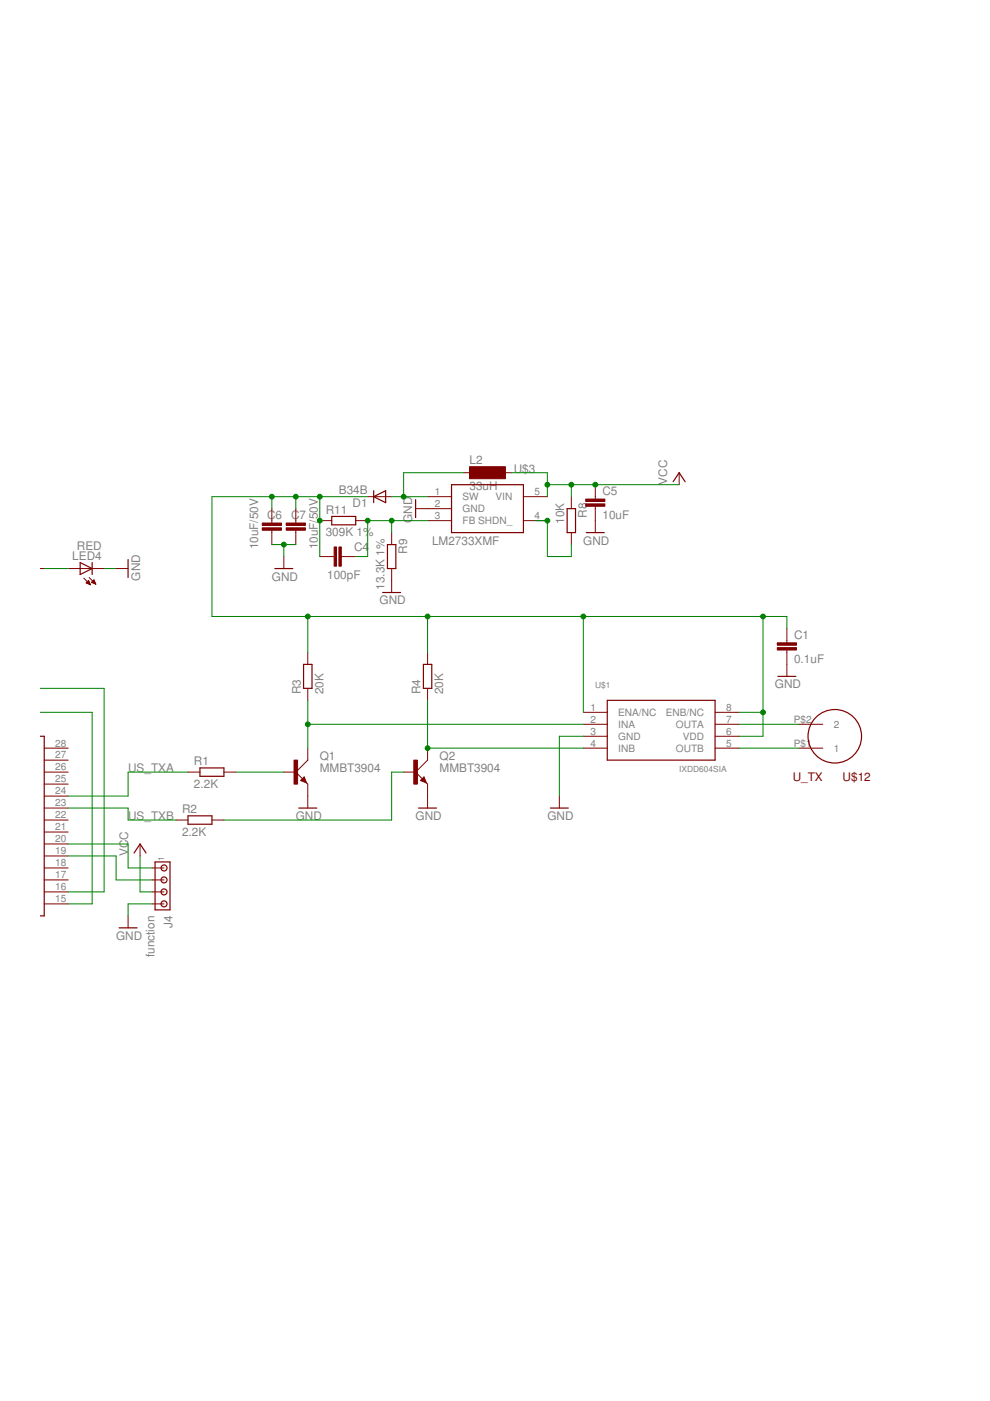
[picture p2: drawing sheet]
<svg xmlns="http://www.w3.org/2000/svg" width="210mm" height="297mm" viewBox="0 0 210 297" stroke-linecap="round" stroke-linejoin="round" font-family="sans-serif">
<g fill="none" stroke="#800000" stroke-width=".25">
<path d="M17 119.3l2.5 1.2-2.5 1.3zM19.5 119.3v2.5M27.2 118.6v3.8M70.3 109.5h5.1v1.8h-5.1zM79.2 105.3l2.6-1.3v2.6zM79.2 104v2.6M82.1 115.5h1.8v5h-1.8zM88.1 105.9v3.8M95.7 102.8h15.3v10.1h-15.3zM120.2 107.8h1.8v5.1h-1.8zM124.3 112.9h3.8M142.7 102.1l1.3-1.9 1.3 1.9"/>
<path d="M58.3 120.5h3.8M81.1 125.6h3.8M8.5 156.1h.9v38.1h-.9M64.4 140.9h1.7v5h-1.7zM89.8 140.9h1.7v5h-1.7zM128.8 148.5h22.8v12.7h-22.8zM164.9 143.4h3.8M39.9 173h5v1.8h-5zM42.4 162.8h5.1v1.8h-5.1zM63.4 171.3h3.8M64.5 165l.2 .7-.7-.2zM64.5 165.2l-.3 .3"/>
<path d="M88.8 171.3h3.8M89.9 165l.2 .7-.7-.2zM89.9 165.2l-.3 .3M116.7 171.3h3.8M25.3 196.7h3.8M28.4 180.8l1.3-1.9 1.3 1.9M32.9 182.8h3.1v10.1h-3.1z"/>
<circle cx="177" cy="156.1" r="5.7"/>
<circle cx="34.8" cy="184" r=".64"/>
<circle cx="34.8" cy="191.6" r=".64"/>
<circle cx="34.8" cy="186.6" r=".64"/>
<circle cx="34.8" cy="189.1" r=".64"/>
</g>
<g fill="none" stroke="#800000" stroke-width=".21">
<path d="M57.6 107.8v3.1M57.6 112.4v3.1M60.2 118v2.5M62.7 107.8v3.1M62.7 112.4v3.1M67.8 110.4h2.5M67.8 118h3M72.4 118h3M75.4 110.4h2.6M78 105.3h5M83 112.9v2.6M88.1 107.8h7.6"/>
<path d="M90.7 105.3h5M90.7 110.4h5M98.3 100.2h2.5M105.9 100.2h2.5M111 105.3h5.1M111 110.4h5.1M121.1 105.3v2.5M121.1 112.9v2.6M126.2 102.8v3M126.2 107.3v5.6M144 100.2v2.6M8.5 120.5h.9"/>
<path d="M14.5 120.5h7.6M17.8 122.6l1.4 1.4M18.3 123.6l.9 .4M18.3 123.6l.5-.5 .4 .9M18.3 123.6h.7M18.4 123.5h.5M18.5 123.4h.4M18.6 123.7h.4M18.6 123.2h.2M18.8 123.1h.1M18.9 123.8h.2M18.9 122.4l1.4 1.4"/>
<path d="M19.1 124h.1M19.5 123.5h.7M19.5 123.4h.6M19.6 123.2h.4M19.7 123.6h.5M19.8 123.1h.2M19.9 123h.1M19.9 123l-.5 .5 .9 .3M19.9 123l.4 .8M20 123.7h.3M20.3 123.8h.1M24.6 120.5h2.6"/>
<path d="M65.3 138.3v2.6M83 120.5v5.1M90.7 138.3v2.6M166.8 133.2v3.1M166.8 137.8v5.6M9.4 158.6h5.1M65.3 145.9v2.6M65.3 158.6v2.6l-2.6 2.5M90.7 145.9v2.6M90.7 158.6v2.6l-2.6 2.5M123.7 151h5.1M123.7 153.6h5.1"/>
<path d="M123.7 158.6h5.1M123.7 156.1h5.1M151.6 151h5.1M151.6 153.6h5.1M151.6 158.6h5.1M151.6 156.1h5.1M169.4 153.6h5.1M169.4 158.6h5.1M9.4 163.7h5.1M9.4 173.9h5.1M9.4 161.2h5.1M9.4 166.2h5.1"/>
<path d="M9.4 168.8h5.1M9.4 171.3h5.1M9.4 176.4h5.1M9.4 178.9h5.1M29.7 178.9v2.6M37.3 173.9h2.6M39.9 163.7h2.5M44.9 173.9h2.6M47.5 163.7h2.5M60.2 163.7h2.5M62.7 163.7l2.6 2.5v5.1M64.5 164.7l.5 1.3-1.3-.5z"/>
<path d="M85.6 163.7h2.5M88.1 163.7l2.6 2.5v5.1M89.9 164.7l.5 1.3-1.3-.5zM118.6 168.8v2.5M9.4 184h5.1M9.4 181.5h5.1M9.4 186.6h5.1M9.4 189.1h5.1M9.4 191.6h5.1M27.2 194.2v2.5M32.2 184h2.6M32.2 186.6h2.6"/>
<path d="M32.2 189.1h2.6M32.2 191.6h2.6"/>
</g>
<g fill="#800000" stroke="#800000" stroke-width=".21">
<path d="M62.3 161.2h.8v5h-.8z"/>
<path d="M87.7 161.2h.8v5h-.8z"/>
<path d="M164.8 137.3h4.1v.5h-4.1z"/>
<path d="M164.8 136.3h4.1v.5h-4.1z"/>
<path d="M124.2 106.8h4v.5h-4z"/>
<path d="M124.2 105.8h4v.5h-4z"/>
<path d="M71.9 116h.5v4h-.5z"/>
<path d="M70.8 116h.6v4h-.6z"/>
<path d="M55.6 111.9h4.1v.5h-4.1z"/>
<path d="M55.6 110.9h4.1v.5h-4.1z"/>
<path d="M60.7 111.9h4v.5h-4z"/>
<path d="M60.7 110.9h4v.5h-4z"/>
<path d="M99.5 99h7.7v2.5h-7.7z"/>
</g>
<g fill="none" stroke="#008000" stroke-width=".21">
<path d="M57.6 115.5h5.1M57.6 105.3v2.5M60.2 115.5v2.5M62.7 105.3v2.5M67.8 105.3v12.7M78 105.3h-33.1v25.4h121.9v2.5M83 110.4v2.5M83 105.3h7.7M90.7 110.4h-12.7v7.6h-2.6M98.3 100.2h-12.7v5.1M108.4 100.2h7.7v5.1M113.5 110.4h2.6v7.6h5v-2.5"/>
<path d="M116.1 102.8h27.9M121.1 102.8v2.5M9.4 120.5h5.1M22.1 120.5h2.5M65.3 130.7v7.6M90.7 130.7v7.6M123.7 130.7v20.3M161.8 130.7v25.4h-5.1M8.5 151h11v40.6h-5M8.5 145.9h13.6v43.2h-7.6M65.3 148.5v10.1M65.3 153.6h58.4"/>
<path d="M90.7 148.5v10.1h33M123.7 156.1h-5.1v12.7M156.7 153.6h12.7M156.7 158.6h12.7M156.7 151h5.1M14.5 171.3h12.7v2.6h10.1M14.5 178.9h12.7v5.1h5M39.9 163.7h-12.7v5.1h-12.7M50 163.7h10.2M85.6 163.7h-2.6v10.2h-35.5M14.5 181.5h10.1v5.1h7.6M29.7 181.5v7.6h2.5"/>
<path d="M32.2 191.6h-5v2.6"/>
</g>
<g fill="#008000" stroke="#008000" stroke-width=".21">
<circle cx="65.3" cy="153.6" r=".51"/>
<circle cx="90.7" cy="158.6" r=".51"/>
<circle cx="60.2" cy="115.5" r=".51"/>
<circle cx="121.1" cy="102.8" r=".51"/>
<circle cx="126.2" cy="102.8" r=".51"/>
<circle cx="116.1" cy="102.8" r=".51"/>
<circle cx="116.1" cy="110.4" r=".51"/>
<circle cx="85.6" cy="105.3" r=".51"/>
<circle cx="78" cy="110.4" r=".51"/>
<circle cx="83" cy="110.4" r=".51"/>
<circle cx="90.7" cy="130.7" r=".51"/>
<circle cx="123.7" cy="130.7" r=".51"/>
<circle cx="161.8" cy="130.7" r=".51"/>
<circle cx="161.8" cy="151" r=".51"/>
<circle cx="65.3" cy="130.7" r=".51"/>
<circle cx="57.6" cy="105.3" r=".51"/>
<circle cx="62.7" cy="105.3" r=".51"/>
<circle cx="67.8" cy="105.3" r=".51"/>
<circle cx="67.8" cy="110.4" r=".51"/>
</g>
<g font-size="2.5" fill="#808080">
<text x="99.5" y="98.5">L2</text>
<text x="108.9" y="100.2">U$3</text>
<text x="71.8" y="104.8">B34B</text>
<text x="74.8" y="107.6">D1</text>
<text x="99.5" y="103.8">33uH</text>
<text x="127.7" y="104.9">C5</text>
<text x="141.4" y="102.8" transform="rotate(-90 141.4 102.8)">VCC</text>
<text x="56.6" y="110">C6</text>
<text x="61.7" y="110">C7</text>
<text x="69.1" y="113.7">309K 1%</text>
<text x="69.1" y="108.9">R11</text>
<text x="87.4" y="110.9" transform="rotate(-90 87.4 110.9)">GND</text>
<text x="119.6" y="111" transform="rotate(-90 119.6 111)">10K</text>
<text x="124.4" y="109.8" transform="rotate(-90 124.4 109.8)">R8</text>
<text x="127.7" y="110">10uF</text>
<text x="15.3" y="118.8">LED4</text>
<text x="16.3" y="116.6">RED</text>
<text x="54.7" y="116.5" transform="rotate(-90 54.7 116.5)">10uF/50V</text>
<text x="67.4" y="116.5" transform="rotate(-90 67.4 116.5)">10uF/50V</text>
<text x="75.1" y="116.8">C4</text>
<text x="86.3" y="117.4" transform="rotate(-90 86.3 117.4)">R9</text>
<text x="91.6" y="115.5">LM2733XMF</text>
<text x="123.7" y="115.5">GND</text>
<text x="29.7" y="123.1" transform="rotate(-90 29.7 123.1)">GND</text>
<text x="57.6" y="123.1">GND</text>
<text x="69.4" y="122.7">100pF</text>
<text x="81.5" y="125" transform="rotate(-90 81.5 125)">13.3K 1%</text>
<text x="80.5" y="128.2">GND</text>
<text x="168.4" y="135.4">C1</text>
<text x="168.4" y="140.5">0.1uF</text>
<text x="63.8" y="147.2" transform="rotate(-90 63.8 147.2)">R3</text>
<text x="68.6" y="147.2" transform="rotate(-90 68.6 147.2)">20K</text>
<text x="89.2" y="147.2" transform="rotate(-90 89.2 147.2)">R4</text>
<text x="94" y="147.2" transform="rotate(-90 94 147.2)">20K</text>
<text x="164.3" y="145.9">GND</text>
<text x="67.8" y="161.2">Q1</text>
<text x="93.2" y="161.2">Q2</text>
<text x="27.2" y="163.7">US_TXA</text>
<text x="41.1" y="167">2.2K</text>
<text x="41.1" y="162.2">R1</text>
<text x="67.8" y="163.7">MMBT3904</text>
<text x="93.2" y="163.7">MMBT3904</text>
<text x="27.2" y="173.9">US_TXB</text>
<text x="38.6" y="172.4">R2</text>
<text x="62.7" y="173.9">GND</text>
<text x="88.1" y="173.9">GND</text>
<text x="116.1" y="173.9">GND</text>
<text x="38.6" y="177.2">2.2K</text>
<text x="27.2" y="181.5" transform="rotate(-90 27.2 181.5)">VCC</text>
<text x="36.6" y="196.8" transform="rotate(-90 36.6 196.8)">J4</text>
<text x="24.6" y="199.3">GND</text>
<text x="32.8" y="202.9" transform="rotate(-90 32.8 202.9)">function</text>
</g>
<g font-size="2.5" fill="#800000">
<text x="168.1" y="165.5">U_TX</text>
<text x="178.7" y="165.5">U$12</text>
</g>
<g font-size="2.1" fill="#808080">
<text x="92.2" y="107.5">2</text>
<text x="92.2" y="105">1</text>
<text x="98.1" y="106.1">SW</text>
<text x="105.1" y="106.1">VIN</text>
<text x="113.3" y="105">5</text>
<text x="92.2" y="110">3</text>
<text x="98.1" y="108.6">GND</text>
<text x="98.1" y="111.2">FB SHDN_</text>
<text x="113.3" y="110">4</text>
<text x="125.2" y="150.7">1</text>
<text x="125.2" y="153.2">2</text>
<text x="125.2" y="155.7">3</text>
<text x="131.1" y="151.8">ENA/NC</text>
<text x="131.1" y="154.3">INA</text>
<text x="141.2" y="151.8">ENB/NC</text>
<text x="143.3" y="154.3">OUTA</text>
<text x="153.9" y="150.7">8</text>
<text x="153.9" y="155.7">6</text>
<text x="153.9" y="153.2">7</text>
<text x="168.3" y="153.2">P$2</text>
<text x="176.8" y="154.3">2</text>
<text x="11.7" y="158.3">28</text>
<text x="11.7" y="160.8">27</text>
<text x="125.2" y="158.3">4</text>
<text x="131.1" y="159.4">INB</text>
<text x="131.1" y="156.9">GND</text>
<text x="143.3" y="159.4">OUTB</text>
<text x="144.8" y="156.9">VDD</text>
<text x="153.9" y="158.3">5</text>
<text x="168.3" y="158.3">P$1</text>
<text x="176.8" y="159.4">1</text>
<text x="11.7" y="163.4">26</text>
<text x="11.7" y="165.9">25</text>
<text x="11.7" y="168.4">24</text>
<text x="11.7" y="171">23</text>
<text x="11.7" y="173.5">22</text>
<text x="11.7" y="176.1">21</text>
<text x="11.7" y="178.6">20</text>
<text x="11.7" y="183.7">18</text>
<text x="11.7" y="181.1">19</text>
<text x="11.7" y="186.2">17</text>
<text x="11.7" y="188.7">16</text>
<text x="11.7" y="191.3">15</text>
</g>
<g font-size="1.8" fill="#808080">
<text x="126.2" y="145.9">U$1</text>
<text x="144" y="163.7">IXDD604SIA</text>
<text x="34.8" y="182.5" transform="rotate(-90 34.8 182.5)">1</text>
</g>
</svg>
